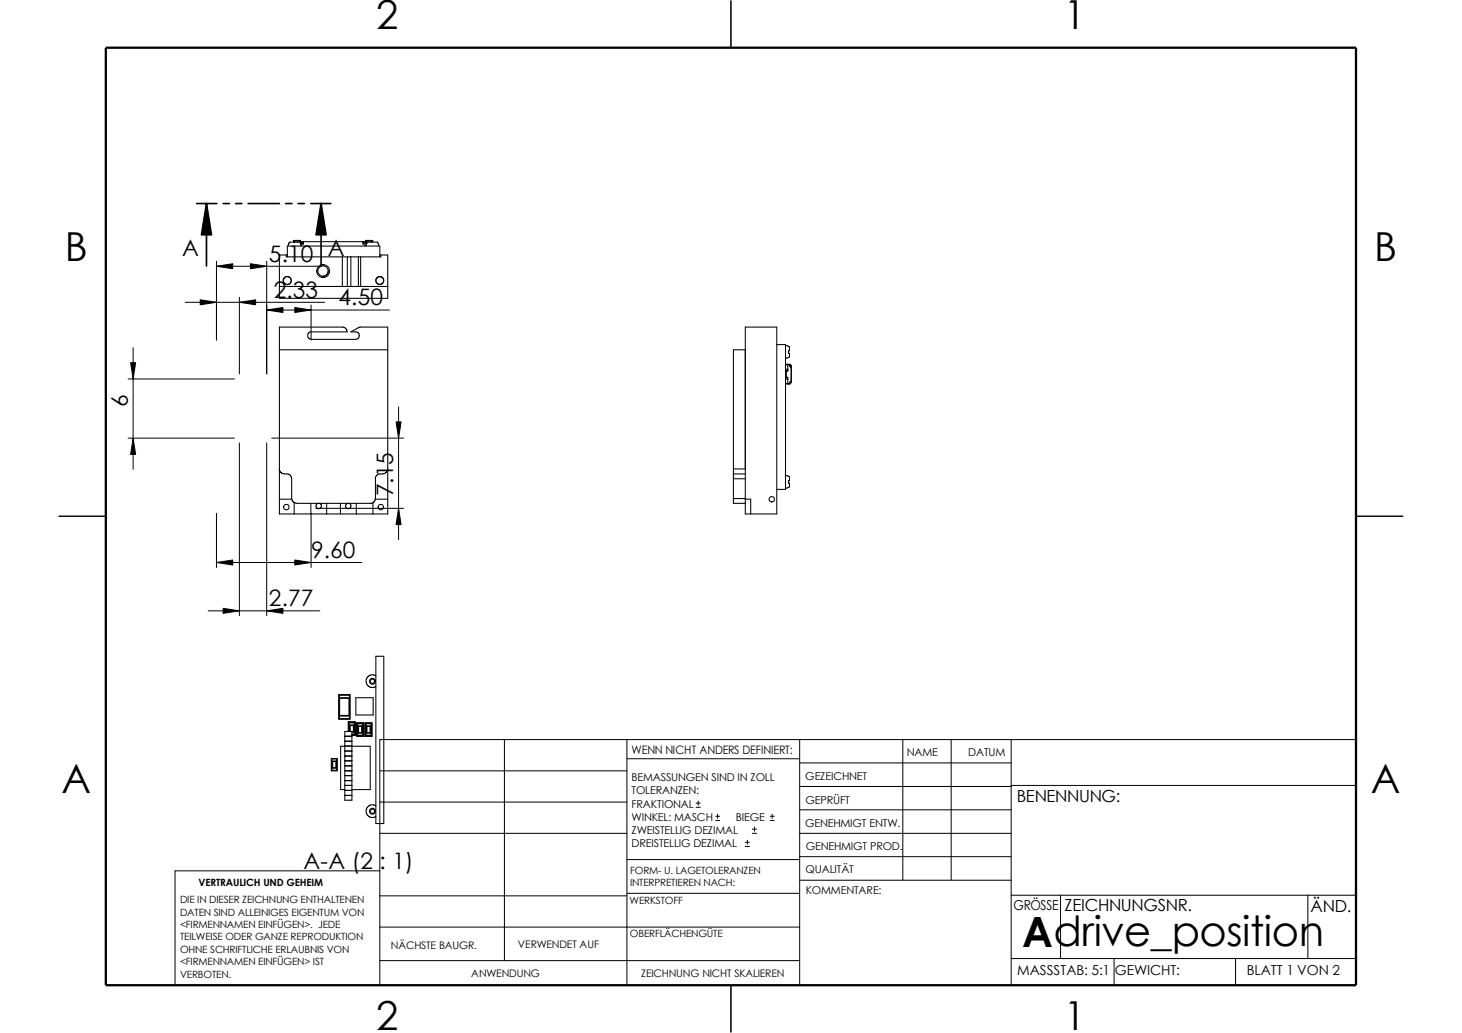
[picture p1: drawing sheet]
<svg xmlns="http://www.w3.org/2000/svg" width="297mm" height="210mm" viewBox="0 0 297 210" stroke-linecap="round" stroke-linejoin="round" font-family="sans-serif">
<g fill="none" stroke="#000" stroke-width=".2">
<path d="M44 54.1l3.3-.5v1zM44 53.1v16M44 54.1h21M50.9 53.6l3.3 .5-3.3 .5zM54.2 53.1v22.9M26 77h21.6M26.5 73.7h1.1l-.6 3.3zM27 70.7v24.7M37.6 61.4h28.4M40.7 60.9l3.3 .5-3.3 .5zM48.6 61.4l3.3-.5v1zM48.6 60.4v15.6"/>
<path d="M54.2 63l3.3-.5v1zM54.2 63h24.9M59.9 62.5l3.3 .5-3.3 .5zM63.2 62v7.1M26 89h21.6M27 89l.6 3.3h-1.1zM48.6 90v35.1M54.2 90v35.1M55.2 89h26.8M80.5 85.7h1l-.5 3.3zM81 82.7v26.9M44 114.3l3.3-.5v1z"/>
<path d="M44 104.3v11M44 114.3h29.5M59.9 113.8l3.3 .5-3.3 .5zM63.2 104.3v11M64.2 103.3h17.8M81 103.3l.5 3.3h-1zM42.3 124.1h22.7M45.3 123.6l3.3 .5-3.3 .5zM54.2 124.1l3.3-.5v1zM77.2 156.6h50.2M102.5 150.3v44.9M127.4 150.3v49.9"/>
<path d="M127.4 154.2h35.1M162.5 150.3v49.9M162.5 159.8h42.9M162.5 155h42.9M183.4 150.3v28.6M193.2 150.3v28.6M205.4 150.3v49.9M205.4 159.6h70.1M275.5 150.3h-198.3v49.9M77.2 169.3h50.2M77.2 163h50.2M77.2 177h-41.6v23.2"/>
<path d="M127.4 174.7h35.1M141.4 164h.9M141.4 163.2h.9M141.9 162.8v.8M145.4 166.7h.8M145.4 165.9h.8M145.8 165.4v.9M151.4 172h.9M151.4 171.2h.9M151.8 170.7v.9M152.9 169.3h.8M152.9 168.5h.8"/>
<path d="M153.3 168.1v.8M156.5 166.7h.8M156.5 165.9h.8M156.9 165.4v.9M162.5 164.5h42.9M162.5 178.9h42.9M162.5 169.3h42.9M162.5 174.1h42.9M77.2 195.2h85.3M77.2 188.4h85.3M77.2 182h50.2M127.4 181.5h35.1"/>
<path d="M205.4 194.8h70.1M205.4 181.9h70.1M215.5 181.9v12.9M226.4 194.8v5.4M251 194.8v5.4M265.7 181.9v12.9"/>
</g>
<g fill="none" stroke="#000" stroke-width=".21">
<path d="M148.5 .2v9.5M56.8 58.2h22M58.2 51.8v.4h19.2v-.4M58.4 51.8h-1.6v8.8h22v-8.8h-1.6M58.4 52.2v-2.2h18.8v2.2M59.8 48.9h-.2v.3M59.8 49.1v-.2h1.2v.3h.6M60.9 49.2h-2l-.3 .3-.1 .5M60.9 49.2l.3 .2v-.3l13 .1M60.9 49.1v.1M61 49.4l.2 .6M61.5 49.2v.4"/>
<path d="M61.6 49.1v.5h-.4v.3M64.4 54.9v.4M65.4 53.8h.6M65.4 56.3h.5M66.7 55.1l-.2 .7-.8 .3M66.9 54.8v.6M69.6 52.2v6M70.6 52.2v6M71.3 52.2v6M72.8 52.2v6M73.3 52.2v6M73.7 49.1v.5h.5v.4"/>
<path d="M73.8 49.2v.4M74.2 49.2v.2zM74.5 49.4v-.3l2.2 .1 .3 .8M74.5 49.4l-.1 .6M74.7 49.2l-.2 .2h-.3M75.5 49.1v-.2h-1.2v.3h-.6M75.5 48.9h.2v.3M56.8 71.1h22M70.5 67.4l-.2-.6-.5-.3h-13v37.9h22v-37.9h-5.8l-1.7 .9h1.2l.4 .4v.7l-.3 .4h-.3M70.6 67.4h-7.6l-.4 .4-.1 .6 .3 .4 .5 .2h9M151.4 71.1h-2.4v30.2M151.4 66.5h6.4v37.9h-6.4z"/>
<path d="M157.8 70h1.8v29.4h-1.8M159.6 70.2l.8 .3v.8h-.2v.5h.2v.8M159.6 75h.5M159.6 75.3h.5M159.6 77h.5M159.6 77.9h.5M159.6 76.8h.5M159.6 74h1M159.8 75.5v1.1l.3 .1v1.2M159.8 75.5h.1M159.8 75.4v.1M160.1 74v1.3"/>
<path d="M160.1 77.9v.1M160.1 78h.4M160.1 75.3l-.3 .1M160.1 75.3h.1M160.4 72.5l-.8 .3M160.5 74.4l.2 .3M160.5 74.4h.1M160.5 74.3h.3M160.5 74.1h-.9M160.5 74v.4M160.7 77.4l-.2 .2v.4h-.9M160.7 74.7h.1"/>
<path d="M160.8 74.3v3.5h-.3M56.8 95.3v.4l.4 .4 1.5 .3 .5 .5 .1 4.4M78.8 95.3l-.2 .5-.3 .3-1.5 .3-.5 .5v4.4l-.2 .6-.6 .4h-15.2l-.7-.2-.3-.4v-.4M149 95.3h2.4M149 96.3h2.4M149 97.3h2.4M159.6 96.6l.8 .3v.8h-.2v.5h.2v.8M160.4 98.9l-.8 .3M12 104.9h9.5M56.8 101.4h2.5M59.8 102.2v2.2M63.2 102.3v2.1"/>
<path d="M64.7 102.3l-.4 .1-.1 .4M64.9 102.3l.4 .3-.1 .5a.58 .58 0 0 1-.8 .2l-.2-.5M66.4 102.3v2.1M69.2 102.3v2.1M70.7 102.3l-.4 .1-.1 .4M70.9 102.3l.4 .3-.1 .5a.58 .58 0 0 1-.8 .2l-.2-.5M72.4 102.3v2.1M75.8 102.2v2.2M76.3 101.4h2.5M149 101.3v1h2.4M149 101.3h2.4M151.4 101.4h1.1v3"/>
<path d="M275.5 104.9h9.5M76.4 137.3l-.5-.2-.8 .1-.4 .3-.3 .7 .1 .7 .4 .6 .5 .2 1-.2M76.4 133.3h1.6v34h-1.6zM67.3 154.1h1.2v2.5h-1.2zM67.4 154.2h1v2.3h-1zM67.5 154.6h.9v1.5h-.9M67.6 154.7h.6v1.3h-.6zM68.8 141.1h2.3v5h-2.3zM68.9 141.2h2.1v4.8h-2.1zM68.9 141.8h2.1M68.9 145.5h2.1M69 141.9h1.9v3.5h-1.9z"/>
<path d="M70.1 148.6h1.4v14h-1.4zM70.1 156.6h1.4M70.1 149.6h1.4M70.1 152.6h1.4M70.1 150.6h1.4M70.1 154.6h1.4M70.1 153.6h1.4M70.1 157.6h1.4M70.1 158.6h1.4M70.1 155.6h1.4M70.1 159.6h1.4M70.8 148.6v-1.9h1.4v2.7h-.7"/>
<path d="M70.9 148.6v-1.8h1.2v2.5h-.6M70.9 148.6v-1.7h1.1v2.3h-.5M71 148.6v-1.3h.9v1.5h-.4M71.2 148.6v-1.2h.6v1.3h-.3M72.3 141.8h3.5v3.5h-3.5zM72.5 146.9h1.4v2.7h-1.4zM72.6 147h1.2v2.5h-1.2zM72.7 147.1h1v2.3h-1zM72.7 147.5h.9v1.5h-.9zM72.9 147.6h.6v1.3h-.6zM74.2 146.9h1.4v2.7h-1.4zM74.3 147h1.2v2.5h-1.2z"/>
<path d="M74.4 147.1h1v2.3h-1zM74.5 147.5h.8v1.5h-.8zM74.5 147.6h.7v1.3h-.7zM70.1 160.4h-.9v-8.8h6v8.8h-3.7M70.1 161.6h1.4M70.1 160.6h1.4M76.4 163.7l-.5-.2-.8 .1-.4 .3-.3 .7 .1 .8 .4 .5 .5 .2 1-.2M148.5 200.2v9.5"/>
<circle cx="58.4" cy="57" r=".79"/>
<circle cx="58.4" cy="57" r=".8"/>
<circle cx="65.7" cy="55.1" r="1.06"/>
<circle cx="65.7" cy="55.1" r="1.3"/>
<circle cx="77.2" cy="57" r=".79"/>
<circle cx="58.2" cy="103.1" r=".56"/>
<circle cx="77.4" cy="103" r=".55"/>
<circle cx="156.8" cy="101.4" r=".55"/>
<circle cx="75.7" cy="138.4" r=".61"/>
<circle cx="75.7" cy="138.4" r=".44"/>
<circle cx="75.7" cy="164.8" r=".61"/>
<circle cx="75.7" cy="164.8" r=".44"/>
</g>
<path d="M21.5 9.7h254v190.5h-254z" fill="none" stroke="#000" stroke-width=".47"/>
<g fill="#000">
<path d="M41.9 41.4l1.1 6.3h-2.1zM44 54.1l3.3-.5v1zM50.9 53.6l3.3 .5-3.3 .5zM65.2 41.4l1 6.3h-2zM26.5 73.7h1.1l-.6 3.3zM40.7 60.9l3.3 .5-3.3 .5zM48.6 61.4l3.3-.5v1zM54.2 63l3.3-.5v1zM59.9 62.5l3.3 .5-3.3 .5zM27 89l.6 3.3h-1.1zM80.5 85.7h1l-.5 3.3zM44 114.3l3.3-.5v1z"/>
<path d="M59.9 113.8l3.3 .5-3.3 .5zM81 103.3l.5 3.3h-1zM45.3 123.6l3.3 .5-3.3 .5zM54.2 124.1l3.3-.5v1z"/>
</g>
<path d="M40 41.4h4.1M41.9 41.4l1.1 6.3h-2.1zM41.9 41.4v12.7M45.3 41.4h1.3M47.9 41.4h1.2M50.4 41.4h6.4M58 41.4h1.3M60.6 41.4h1.2M63.1 41.4h4.1M65.2 41.4l1 6.3h-2zM65.2 41.4v12.7" fill="none" stroke="#000" stroke-width=".34"/>
<text font-size="8.5" x="207.7" y="192.5">Adrive_position</text>
<g font-size="8.1">
<text x="76.4" y="5.8">2</text>
<text x="216.1" y="5.8">1</text>
<text x="13.2" y="53.1">B</text>
<text x="279.2" y="53.1">B</text>
<text x="12.5" y="161.1">A</text>
<text x="278.5" y="161.1">A</text>
<text x="76.4" y="209.3">2</text>
<text x="216.1" y="209.3">1</text>
</g>
<g font-size="4.6">
<text x="37" y="52.1">A</text>
<text x="54.6" y="53.2">5.10</text>
<text x="66.6" y="52.1">A</text>
<text x="55.6" y="60.5">2.33</text>
<text x="68.8" y="62.1">4.50</text>
<text x="25.9" y="82.7" transform="rotate(-90 25.9 82.7)">6</text>
<text x="79.9" y="100.9" transform="rotate(-90 79.9 100.9)">7.15</text>
<text x="63.2" y="113.4">9.60</text>
<text x="54.6" y="123.2">2.77</text>
<text x="61.7" y="176.5">A-A (2 : 1)</text>
</g>
<g font-size="3.4">
<text x="206.6" y="163">BENENNUNG:</text>
<text x="216.3" y="185.1">ZEICHNUNGSNR.</text>
<text x="266.3" y="185.3">ÄND.</text>
</g>
<g font-size="2.8">
<text x="205.9" y="184.8">GRÖSSE</text>
<text x="206.7" y="198.2">MASSSTAB: 5:1</text>
<text x="226.5" y="198.2">GEWICHT:</text>
<text x="253.3" y="198.1">BLATT 1 VON 2</text>
</g>
<text font-size="2.4" x="128.3" y="153.2">WENN NICHT ANDERS DEFINIERT:</text>
<g font-size="2.2">
<text x="184.2" y="153.7">NAME</text>
<text x="196.7" y="153.7">DATUM</text>
<text x="128.3" y="158.8">BEMASSUNGEN SIND IN ZOLL</text>
<text x="128.3" y="161.4">TOLERANZEN:</text>
<text x="163.6" y="158.5">GEZEICHNET</text>
<text x="128.3" y="164.1">FRAKTIONAL</text>
<text x="128.3" y="166.8">WINKEL: MASCH</text>
<text x="149.5" y="166.8">BIEGE</text>
<text x="163.6" y="168">GENEHMIGT ENTW.</text>
<text x="163.7" y="163.3">GEPRÜFT</text>
<text x="128.3" y="169.4">ZWEISTELLIG DEZIMAL</text>
<text x="128.3" y="172">DREISTELLIG DEZIMAL</text>
<text x="163.7" y="172.7">GENEHMIGT PROD.</text>
<text x="163.7" y="177.5">QUALITÄT</text>
<text x="163.7" y="181.7">KOMMENTARE:</text>
</g>
<g font-size="2.1">
<text x="79.4" y="192.7">NÄCHSTE BAUGR.</text>
<text x="105.2" y="192.7">VERWENDET AUF</text>
<text x="95.8" y="198.5">ANWENDUNG</text>
<text x="130.3" y="198.6">ZEICHNUNG NICHT SKALIEREN</text>
</g>
<g font-size="2">
<text x="40.3" y="180">VERTRAULICH UND GEHEIM</text>
<text x="128" y="177.6">FORM- U. LAGETOLERANZEN</text>
<text x="36.6" y="183.5">DIE IN DIESER ZEICHNUNG ENTHALTENEN</text>
<text x="127.9" y="183.6">WERKSTOFF</text>
<text x="128" y="180.1">INTERPRETIEREN NACH:</text>
<text x="36.6" y="186.1">DATEN SIND ALLEINIGES EIGENTUM VON</text>
<text x="36.6" y="188.6">&lt;FIRMENNAMEN EINFÜGEN&gt;. JEDE</text>
<text x="36.6" y="191.1">TEILWEISE ODER GANZE REPRODUKTION</text>
<text x="128" y="190.5">OBERFLÄCHENGÜTE</text>
<text x="36.6" y="193.6">OHNE SCHRIFTLICHE ERLAUBNIS VON</text>
<text x="36.6" y="196.1">&lt;FIRMENNAMEN EINFÜGEN&gt; IST</text>
<text x="36.6" y="198.7">VERBOTEN.</text>
</g>
</svg>
